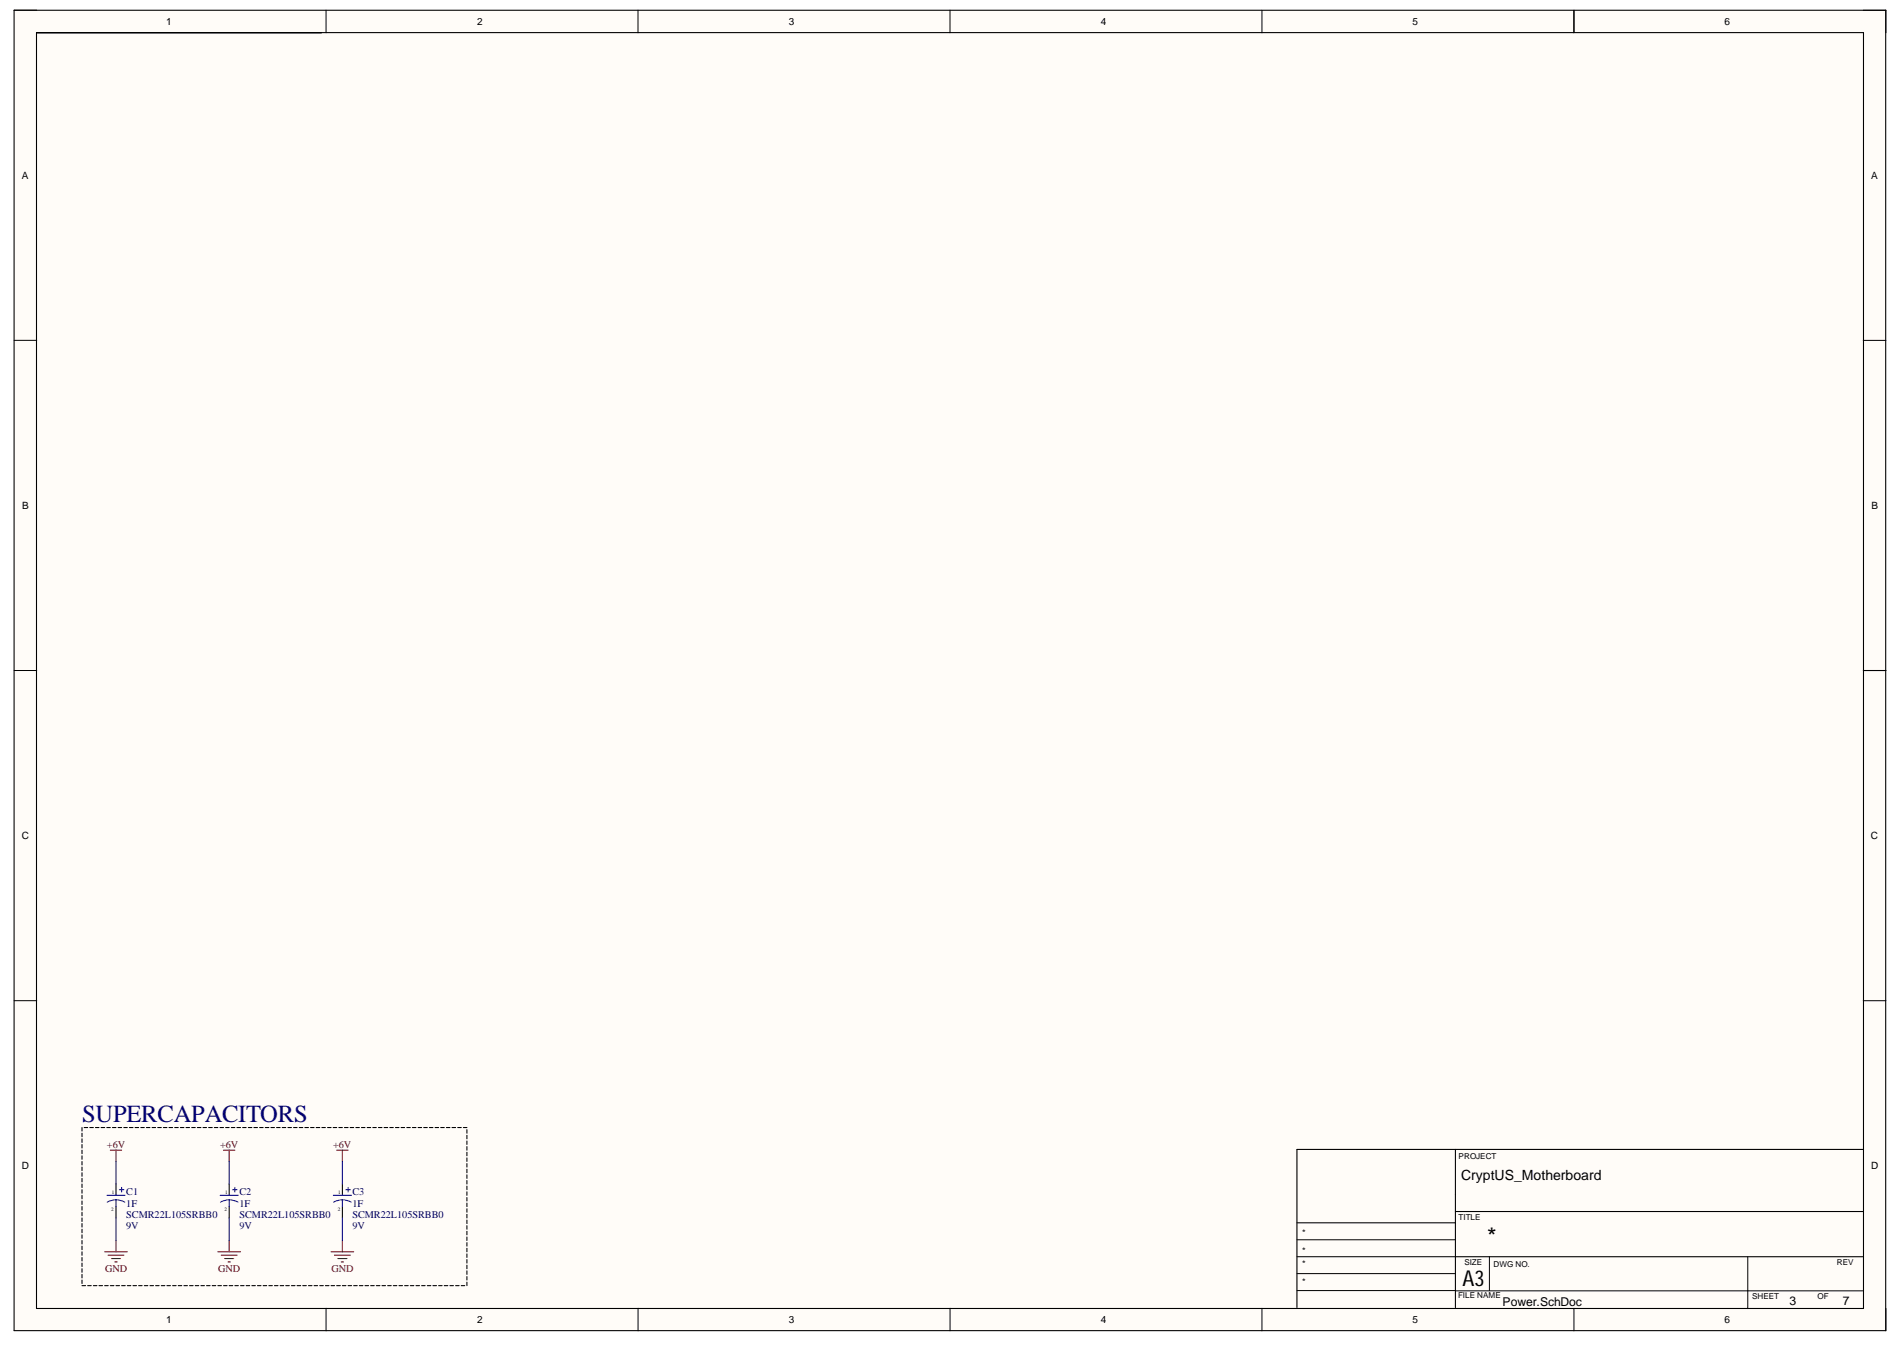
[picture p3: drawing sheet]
<svg xmlns="http://www.w3.org/2000/svg" width="297mm" height="210mm" viewBox="0 0 297 210" stroke-linecap="round" stroke-linejoin="round" font-family="sans-serif">
<g fill="#fffcf8">
<path d="M2.2 1.6h292v206.1h-292z" fill-rule="evenodd"/>
<path d="M5.7 5.1h285v199.1h-285z" fill-rule="evenodd"/>
</g>
<g fill="none" stroke="#000" stroke-width=".16">
<path d="M2.2 1.6h3.5M50.9 1.6v3.5M99.5 1.6v3.5M148.2 1.6v3.5M196.9 1.6v3.5M245.5 1.6v3.5M290.7 1.6h3.5v3.5M2.2 53.1h3.5M290.7 53.1h3.5M2.2 104.6h3.5M290.7 104.6h3.5M2.2 156.2h3.5"/>
<path d="M290.7 156.2h3.5M202.3 196.1h24.8M202.3 193.5h24.8M202.3 198.8h24.8M232.4 196.1v5.3M272.7 196.2v8M50.9 204.2v3.5M99.5 204.2v3.5M148.2 204.2v3.5M196.9 204.2v3.5M202.3 201.4h24.8M227.2 201.5h63.5"/>
<path d="M245.5 204.2v3.5M294.2 204.2v3.5"/>
</g>
<g fill="none" stroke="#000" stroke-width=".17">
<path d="M2.2 1.6h292v206.1h-292zM5.7 5.1h285v199.1h-285zM245.5 1.6v3.5M290.7 104.6h3.5M12.8 176v.5M12.8 176.9v.5M12.8 177.7v.6M12.8 178.6v.6M12.8 179.5v.5M13.1 176h.6M14 176h.6M14.9 176h.5"/>
<path d="M15.8 176h.5M16.7 176h.5M17.5 176h.6M18.4 176h.6M19.3 176h.6M20.2 176h.5M21.1 176h.5M22 176h.5M22.8 176h.6M23.7 176h.6M24.6 176h.6M25.5 176h.5"/>
<path d="M26.4 176h.5M27.3 176h.5M28.1 176h.6M29 176h.6M29.9 176h.6M30.8 176h.5M31.7 176h.5M32.5 176h.6M33.4 176h.6M34.3 176h.6M35.2 176h.6M36.1 176h.5"/>
<path d="M37 176h.5M37.9 176h.5M38.7 176h.6M39.6 176h.6M40.5 176h.6M41.4 176h.5M42.3 176h.5M43.1 176h.6M44 176h.6M44.9 176h.6M45.8 176h.5M46.7 176h.5"/>
<path d="M47.6 176h.5M48.4 176h.6M49.3 176h.6M50.2 176h.6M51.1 176h.6M52 176h.5M52.9 176h.5M53.7 176h.6M54.6 176h.6M55.5 176h.6M56.4 176h.5M57.3 176h.5"/>
<path d="M58.2 176h.5M59 176h.6M59.9 176h.6M60.8 176h.6M61.7 176h.5M62.6 176h.5M63.5 176h.5M64.3 176h.6M65.2 176h.6M66.1 176h.6M67 176h.5M67.9 176h.5"/>
<path d="M68.8 176h.5M69.6 176h.6M70.5 176h.6M71.4 176h.6M72.3 176h.5M72.8 176.3v.6M72.8 177.2v.5M72.8 178.1v.5M72.8 178.9v.6M72.8 179.8v.6M227.1 179.4v24.7M290.6 179.4h-88.3v24.7"/>
<path d="M12.8 180.4v.5M12.8 181.3v.5M12.8 182.1v.6M12.8 183v.6M12.8 183.9v.6M12.8 184.8v.5M12.8 185.7v.5M12.8 186.5v.6M12.8 187.4v.6M12.8 188.3v.6M12.8 189.2v.5M12.8 190.1v.5"/>
<path d="M12.8 190.9v.6M12.8 191.8v.6M12.8 192.7v.6M12.8 193.6v.5M12.8 194.5v.5M12.8 195.4v.5M12.8 196.2v.6M12.8 197.1v.6M12.8 198v.6M12.8 198.9v.5M12.8 199.8v.5M18.1 184.8v1.7"/>
<path d="M18.1 188.3v1.8M35.8 184.8v1.7M35.8 188.3v1.8M53.4 184.8v1.7M53.4 188.3v1.8M72.8 180.7v.6M72.8 181.6v.5M72.8 182.5v.5M72.8 183.3v.6M72.8 184.2v.6M72.8 185.1v.6M72.8 186v.5"/>
<path d="M72.8 186.9v.5M72.8 187.8v.5M72.8 188.6v.6M72.8 189.5v.6M72.8 190.4v.5M72.8 191.3v.5M72.8 192.2v.5M72.8 193v.6M72.8 193.9v.6M72.8 194.8v.6M72.8 195.7v.5M72.8 196.6v.5"/>
<path d="M72.8 197.4v.6M72.8 198.3v.6M72.8 199.2v.6M202.3 190.8h24.8M227.1 189.1h63.5M227.1 196.1h63.5M12.8 200.6h.6M13.7 200.6h.5M14.6 200.6h.5M15.4 200.6h.6M16.3 200.6h.6M17.2 200.6h.6"/>
<path d="M18.1 200.6h.5M19 200.6h.5M19.9 200.6h.5M20.7 200.6h.6M21.6 200.6h.6M22.5 200.6h.6M23.4 200.6h.6M24.3 200.6h.5M25.2 200.6h.5M26 200.6h.6M26.9 200.6h.6M27.8 200.6h.6"/>
<path d="M28.7 200.6h.5M29.6 200.6h.5M30.5 200.6h.5M31.3 200.6h.6M32.2 200.6h.6M33.1 200.6h.6M34 200.6h.5M34.9 200.6h.5M35.8 200.6h.5M36.6 200.6h.6M37.5 200.6h.6M38.4 200.6h.6"/>
<path d="M39.3 200.6h.5M40.2 200.6h.5M41.1 200.6h.5M41.9 200.6h.6M42.8 200.6h.6M43.7 200.6h.6M44.6 200.6h.5M45.5 200.6h.5M46.3 200.6h.6M47.2 200.6h.6M48.1 200.6h.6M49 200.6h.5"/>
<path d="M49.9 200.6h.5M50.8 200.6h.5M51.7 200.6h.5M52.5 200.6h.6M53.4 200.6h.6M54.3 200.6h.6M55.2 200.6h.5M56.1 200.6h.5M56.9 200.6h.6M57.8 200.6h.6M58.7 200.6h.6M59.6 200.6h.5"/>
<path d="M60.5 200.6h.5M61.4 200.6h.5M62.2 200.6h.6M63.1 200.6h.6M64 200.6h.6M64.9 200.6h.5M65.8 200.6h.5M66.7 200.6h.5M67.5 200.6h.6M68.4 200.6h.6M69.3 200.6h.6M70.2 200.6h.5"/>
<path d="M71.1 200.6h.5M72 200.6h.5M72.8 200.1v.5"/>
</g>
<g fill="none" stroke="#00f" stroke-width=".17">
<path d="M16.7 186.5h2.8M18.1 187.2l.7 .1 .7 .3M18.1 187.2l-.7 .1-.7 .3M18.1 187.2v1.1M18.6 185.7h.7M19 185.3v.7M34.3 186.5h2.9M35.8 187.2l.7 .1 .6 .3M35.8 187.2l-.8 .1-.6 .3M35.8 187.2v1.1M36.3 185.7h.7M36.6 185.3v.7"/>
<path d="M52 186.5h2.8M53.4 187.2l.7 .1 .7 .3M53.4 187.2l-.7 .1-.7 .3M53.4 187.2v1.1M53.9 185.7h.8M54.3 185.3v.7"/>
</g>
<g fill="none" stroke="#800000" stroke-width=".17">
<path d="M17.2 179.5h1.8M18.1 179.5v1.8M34.9 179.5h1.7M35.8 179.5v1.8M52.5 179.5h1.8M53.4 179.5v1.8M16.3 195.4h3.6M16.9 195.9h2.4M17.4 196.4h1.4M17.9 196.9h.4M18.1 193.6v1.8M34 195.4h3.5"/>
<path d="M34.5 195.9h2.5M35.1 196.4h1.4M35.6 196.9h.3M35.8 193.6v1.8M51.7 195.4h3.5M52.2 195.9h2.5M52.7 196.4h1.4M53.2 196.9h.4M53.4 193.6v1.8"/>
</g>
<path d="M18.1 181.3v3.5M18.1 190.1v3.5M35.8 181.3v3.5M35.8 190.1v3.5M53.4 181.3v3.5M53.4 190.1v3.5" fill="none" stroke="#000080" stroke-width=".17"/>
<text font-size="3.8" fill="#000080" x="12.8" y="175.1">SUPERCAPACITORS</text>
<text font-size="3.8" x="232" y="194.2">*</text>
<text font-size="3.4" x="228.2" y="200.7">A3</text>
<text font-size="2.2" x="227.9" y="184.2">CryptUS_Motherboard</text>
<g font-size="1.9">
<text x="234.4" y="203.8">Power.SchDoc</text>
<text x="279.2" y="203.6">3</text>
<text x="287.5" y="203.6">7</text>
</g>
<g font-size="1.6">
<text x="25.9" y="3.9">1</text>
<text x="74.4" y="3.9">2</text>
<text x="123.1" y="3.9">3</text>
<text x="171.7" y="3.9">4</text>
<text x="220.4" y="3.9">5</text>
<text x="269.1" y="3.9">6</text>
<text x="3.4" y="27.9">A</text>
<text x="291.9" y="27.9">A</text>
<text x="3.5" y="79.4">B</text>
<text x="292" y="79.4">B</text>
<text x="3.4" y="131">C</text>
<text x="291.9" y="131">C</text>
<text x="3.4" y="182.5">D</text>
<text x="291.9" y="182.5">D</text>
<text x="25.9" y="206.5">1</text>
<text x="74.4" y="206.5">2</text>
<text x="123.1" y="206.5">3</text>
<text x="171.7" y="206.5">4</text>
<text x="220.4" y="206.5">5</text>
<text x="269.1" y="206.5">6</text>
</g>
<g font-size="1.6" fill="#800000">
<text x="16.7" y="179.1">+6V</text>
<text x="34.4" y="179.1">+6V</text>
<text x="52" y="179.1">+6V</text>
<text x="16.4" y="198.5">GND</text>
<text x="34.1" y="198.5">GND</text>
<text x="51.7" y="198.5">GND</text>
</g>
<g font-size="1.6" fill="#000080">
<text x="19.7" y="190.1">SCMR22L105SRBB0</text>
<text x="19.7" y="191.8">9V</text>
<text x="19.7" y="186.6">C1</text>
<text x="19.7" y="188.3">1F</text>
<text x="37.4" y="190.1">SCMR22L105SRBB0</text>
<text x="37.4" y="191.8">9V</text>
<text x="37.4" y="186.6">C2</text>
<text x="37.4" y="188.3">1F</text>
<text x="55" y="190.1">SCMR22L105SRBB0</text>
<text x="55" y="191.8">9V</text>
<text x="55" y="186.6">C3</text>
<text x="55" y="188.3">1F</text>
</g>
<g font-size="1.4">
<text x="203.1" y="197.8">*</text>
<text x="203.1" y="192.9">*</text>
<text x="203.1" y="195.7">*</text>
<text x="203.1" y="200.6">*</text>
</g>
<g font-size="1.3">
<text x="227.6" y="180.9">PROJECT</text>
<text x="227.6" y="190.4">TITLE</text>
<text x="228.5" y="197.4">SIZE</text>
<text x="233" y="197.7">DWG NO.</text>
<text x="286.6" y="197.4">REV</text>
<text x="227.5" y="202.6">FILE NAME</text>
<text x="273.3" y="202.7">SHEET</text>
<text x="283.6" y="202.7">OF</text>
</g>
<g font-size=".8">
<text x="17.4" y="189">2</text>
<text x="17.5" y="186.4">1</text>
<text x="35" y="189">2</text>
<text x="35.1" y="186.4">1</text>
<text x="52.7" y="189">2</text>
<text x="52.7" y="186.4">1</text>
</g>
</svg>
